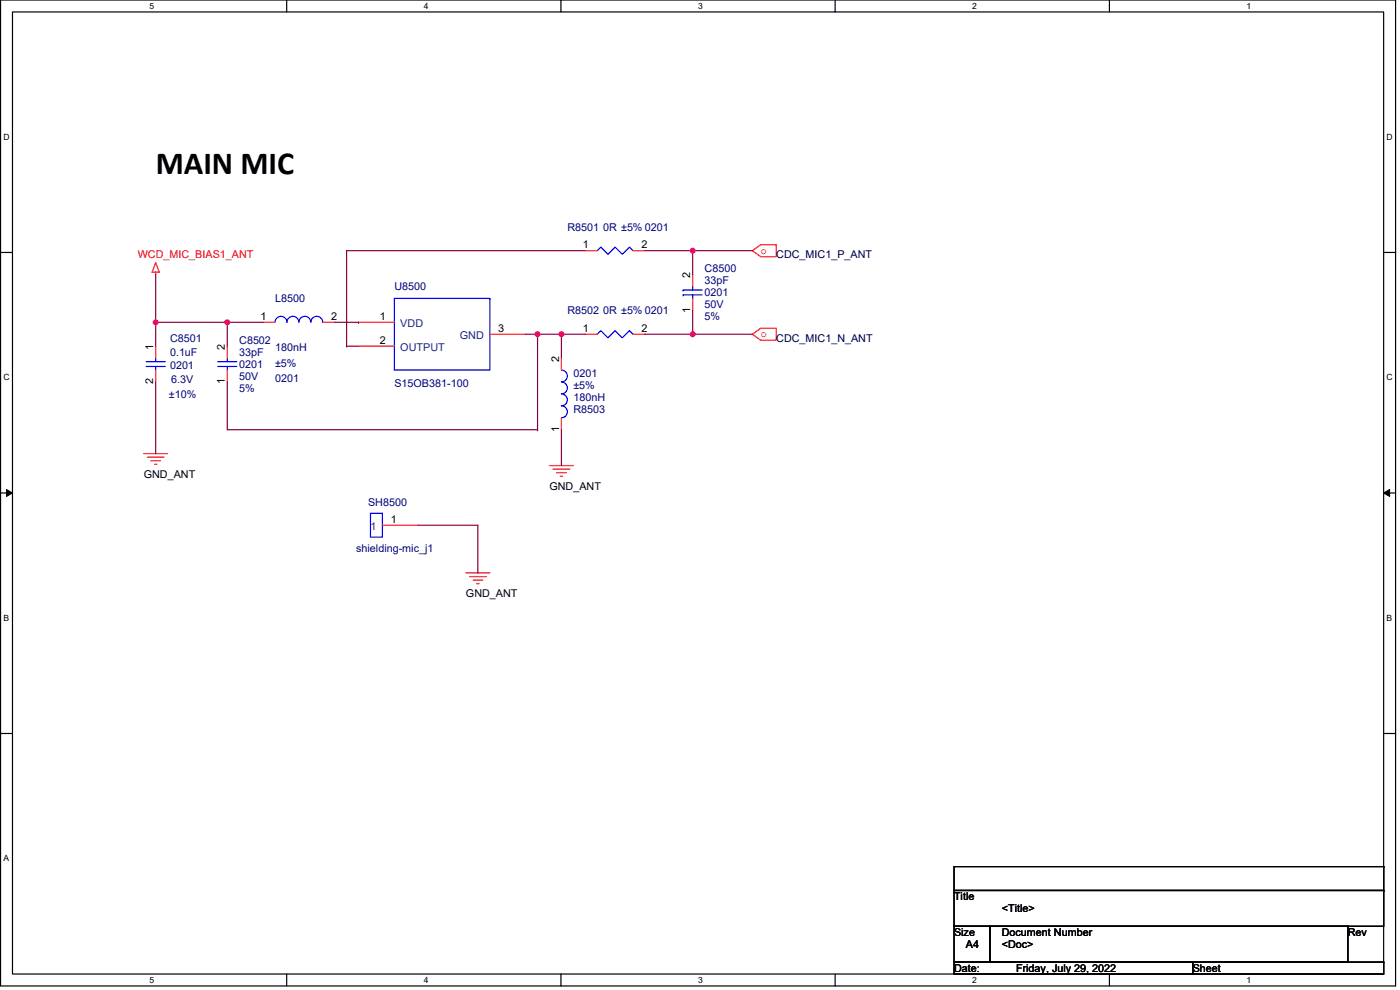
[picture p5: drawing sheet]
<svg xmlns="http://www.w3.org/2000/svg" width="420mm" height="297mm" viewBox="0 0 420 297" stroke-linecap="round" stroke-linejoin="round" font-family="sans-serif">
<path d="M.2 0h418.6v295.8h-418.6zM3.7 3.6h411.6v288.6h-411.6z" fill="none" stroke="#000" stroke-width=".36"/>
<g fill="#fff">
<path d="M44.9 .4h1.4v2.8h-1.4z"/>
<path d="M44.9 292.6h1.4v2.9h-1.4z"/>
</g>
<path d="M86 0v3.6M86 292.2v3.6" fill="none" stroke="#000" stroke-width=".36"/>
<g fill="#fff">
<path d="M127.2 .4h1.4v2.8h-1.4z"/>
<path d="M127.2 292.6h1.4v2.9h-1.4z"/>
</g>
<path d="M168.3 0v3.6M168.3 292.2v3.6" fill="none" stroke="#000" stroke-width=".36"/>
<g fill="#fff">
<path d="M209.5 .4h1.4v2.8h-1.4z"/>
<path d="M209.5 292.6h1.4v2.9h-1.4z"/>
</g>
<path d="M250.6 0v3.6M250.6 292.2v3.6" fill="none" stroke="#000" stroke-width=".36"/>
<g fill="#fff">
<path d="M291.8 .4h1.4v2.8h-1.4z"/>
<path d="M291.8 292.6h1.4v2.9h-1.4z"/>
</g>
<path d="M332.9 0v3.6M332.9 292.2v3.6" fill="none" stroke="#000" stroke-width=".36"/>
<g fill="#fff">
<path d="M374.1 .4h1.4v2.8h-1.4z"/>
<path d="M374.1 292.6h1.4v2.9h-1.4z"/>
<path d="M1.1 39.7h1.8v2.8h-1.8z"/>
<path d="M416.1 39.7h1.9v2.8h-1.9z"/>
<path d="M1.1 111.8h1.8v2.9h-1.8z"/>
<path d="M416.1 111.8h1.9v2.9h-1.9z"/>
</g>
<path d="M.2 75.7h3.5M415.3 75.7h3.5" fill="none" stroke="#000" stroke-width=".36"/>
<g fill="#fff">
<path d="M1.1 184h1.7v2.9h-1.7z"/>
<path d="M416.1 184h1.8v2.9h-1.8z"/>
</g>
<path d="M.2 147.9h3.5M415.3 147.9h3.5" fill="none" stroke="#000" stroke-width=".36"/>
<path d="M2 146.9l1.7 1-1.7 1zM415.3 147.9l1.7-1v2z" fill="#000" stroke="#000" stroke-width=".3"/>
<path d="M1.1 256.2h1.7v2.8h-1.7z" fill="#fff"/>
<g fill="none" stroke="#000" stroke-width=".36">
<path d="M.2 220.1h3.5M415.3 220.1h3.5M286.3 260h129v7.2h-129zM286.3 267.2h129v10.7h-129zM286.3 277.9h10.8v10.8h-10.8zM297.1 277.9h.1M297.1 277.9h107.4v10.8h-107.4zM404.5 277.9h.1M415.3 260h.1M415.3 267.2h.1M286.3 288.7h71.6v3.5h-71.6zM357.9 288.7h.1"/>
<path d="M357.9 288.7h57.4v3.5h-57.4zM415.3 288.7h.1"/>
</g>
<g fill="none" stroke="#f00" stroke-width=".36">
<path d="M46.7 78.8l1.1 2.9h-2.2zM225.8 75.2l2.5-1.8h4.7v3.6h-4.7zM46.7 81.7v.7M225.8 100.3l2.5-1.8h4.7v3.6h-4.7zM43.1 136.1h7.2M44.2 137.2h5M45.3 138.2h2.9M46.4 139.3h.7M164.9 139.7h7.2M166 140.8h5M167.1 141.8h2.8M168.1 142.9h.7"/>
<path d="M139.8 171.9h7.2M140.9 173h5M142 174.1h2.9M143.1 175.1h.7"/>
</g>
<path d="M205 88.5h5.7" fill="none" stroke="#00f" stroke-width=".36"/>
<circle cx="205" cy="88.5" r=".18" fill="#00f"/>
<path d="M205 87h5.7" fill="none" stroke="#00f" stroke-width=".36"/>
<circle cx="205" cy="87" r=".18" fill="#00f"/>
<g fill="none" stroke="#00f" stroke-width=".36">
<path d="M179.2 75.2l1.1-1.1 2.2 2.2 2.1-2.2 2.2 2.2 2.1-2.2 1.1 1.1M82.5 96.7a1.79 1.79 0 0 1 1.8-1.8 1.79 1.79 0 0 1 1.8 1.8 1.79 1.79 0 0 1 1.8-1.8 1.79 1.79 0 0 1 1.8 1.8M89.7 96.7a1.79 1.79 0 0 1 1.8-1.8 1.79 1.79 0 0 1 1.8 1.8 1.79 1.79 0 0 1 1.8-1.8 1.79 1.79 0 0 1 1.8 1.8M118.4 89.5h28.6v21.5h-28.6zM147 89.5h.1M207.9 88.5v1M207.9 86v1M43.9 108.5h5.7M43.9 110h5.7M46.7 107.4v1.1M46.7 110v1M65.3 110h5.8"/>
<path d="M65.3 108.5h5.8M68.2 110v1M68.2 107.4v1.1M168.5 114.6a1.79 1.79 0 0 1 1.8 1.8 1.79 1.79 0 0 1-1.8 1.8 1.79 1.79 0 0 1 1.8 1.8 1.79 1.79 0 0 1-1.8 1.8 1.79 1.79 0 0 1 1.8 1.8 1.79 1.79 0 0 1-1.8 1.7M168.5 111a1.79 1.79 0 0 1 1.8 1.8 1.79 1.79 0 0 1-1.8 1.8M179.2 100.3l1.1-1.1 2.2 2.2 2.1-2.2 2.2 2.2 2.1-2.2 1.1 1.1M111.2 154h3.6v7.2h-3.6zM114.8 154h.1"/>
</g>
<g fill="none" stroke="#f00" stroke-width=".36">
<path d="M175.7 75.2h3.5M190 75.2h3.6M79 96.7h3.5M96.9 96.7h3.5M107.6 96.7h10.8M207.9 89.5v3.6M207.9 82.4v3.6M46.7 103.9v3.5M46.7 111v3.6M68.2 111v3.6M68.2 103.9v3.5M107.6 103.9h10.8"/>
<path d="M147 100.3h10.7M168.5 107.4v3.6M175.7 100.3h3.5M190 100.3h3.6M168.5 125.4v3.5M114.8 157.6h10.7"/>
</g>
<path d="M104 75.2h71.7" fill="none" stroke="#800040" stroke-width=".36"/>
<circle cx="104" cy="75.2" r=".18" fill="#800040"/>
<path d="M104 75.2v28.7M193.6 75.2h32.2" fill="none" stroke="#800040" stroke-width=".36"/>
<circle cx="207.9" cy="75.2" r=".18" fill="#800040"/>
<g fill="#f0f" stroke="#f0f" stroke-width=".36">
<circle cx="207.9" cy="75.2" r=".71"/>
<circle cx="68.2" cy="96.7" r=".71"/>
<circle cx="46.7" cy="96.7" r=".71"/>
</g>
<path d="M207.9 75.2v7.2M46.7 82.4v14.3M46.7 96.7v7.2M46.7 96.7h21.5M68.2 96.7h10.8M68.2 96.7v7.2M100.4 96.7h7.2M207.9 93.1v7.2" fill="none" stroke="#800040" stroke-width=".36"/>
<circle cx="107.6" cy="96.7" r=".18" fill="#800040"/>
<path d="M157.7 100.3h3.6M161.3 100.3v28.6M161.3 100.3h7.2M168.5 100.3v7.1M168.5 100.3h7.2M193.6 100.3h32.2" fill="none" stroke="#800040" stroke-width=".36"/>
<g fill="#f0f" stroke="#f0f" stroke-width=".36">
<circle cx="161.3" cy="100.3" r=".71"/>
<circle cx="168.5" cy="100.3" r=".71"/>
</g>
<circle cx="207.9" cy="100.3" r=".18" fill="#800040"/>
<circle cx="207.9" cy="100.3" r=".71" fill="#f0f" stroke="#f0f" stroke-width=".36"/>
<path d="M104 103.9h3.6" fill="none" stroke="#800040" stroke-width=".36"/>
<circle cx="104" cy="103.9" r=".18" fill="#800040"/>
<path d="M46.7 114.6v21.5M68.2 114.6v14.3h93.1" fill="none" stroke="#800040" stroke-width=".36"/>
<circle cx="161.3" cy="128.9" r=".18" fill="#800040"/>
<path d="M168.5 128.9v10.8M125.5 157.6h17.9v14.3" fill="none" stroke="#800040" stroke-width=".36"/>
<g fill="#f0f" stroke="#f0f" stroke-width=".36">
<circle cx="207.9" cy="75.2" r=".71"/>
<circle cx="68.2" cy="96.7" r=".71"/>
<circle cx="46.7" cy="96.7" r=".71"/>
<circle cx="161.3" cy="100.3" r=".71"/>
<circle cx="168.5" cy="100.3" r=".71"/>
<circle cx="207.9" cy="100.3" r=".71"/>
</g>
<text font-size="9.7" x="46.7" y="52.2">MAIN MIC</text>
<g font-size="3.2" fill="#000080">
<text x="170.3" y="69.2">R8501 0R ±5% 0201</text>
<text x="211.5" y="81.7">C8500</text>
<text x="118.4" y="87.1">U8500</text>
<text x="211.5" y="85.3">33pF</text>
<text x="211.5" y="88.9">0201</text>
<text x="82.5" y="90.7">L8500</text>
<text x="170.3" y="94.2">R8502 0R ±5% 0201</text>
<text x="211.5" y="92.5">50V</text>
<text x="211.5" y="96">5%</text>
<text x="51" y="102.5">C8501</text>
<text x="51" y="106.8">0.1uF</text>
<text x="71.8" y="103.2">C8502</text>
<text x="71.8" y="106.8">33pF</text>
<text x="82.5" y="105.3">180nH</text>
<text x="51" y="110.7">0201</text>
<text x="71.8" y="110.4">0201</text>
<text x="71.8" y="113.9">50V</text>
<text x="82.5" y="110">±5%</text>
<text x="172.1" y="113.2">0201</text>
<text x="50.7" y="119.3">±10%</text>
<text x="51.4" y="115">6.3V</text>
<text x="71.8" y="117.5">5%</text>
<text x="82.5" y="114.7">0201</text>
<text x="118.4" y="116.1">S15OB381-100</text>
<text x="172.1" y="116.8">±5%</text>
<text x="172.1" y="124">R8503</text>
<text x="172.1" y="120.4">180nH</text>
<text x="110.5" y="151.9">SH8500</text>
<text x="106.9" y="165.5">shielding-mic_j1</text>
</g>
<g font-size="3.2" fill="#f00">
<text x="41.4" y="77.4">WCD_MIC_BIAS1_ANT</text>
<text x="228.3" y="76.1">o</text>
<text x="228.3" y="101.2">o</text>
</g>
<g font-size="3.2">
<text x="174.9" y="74.5">1</text>
<text x="192.5" y="74.5">2</text>
<text x="207.2" y="83.5" transform="rotate(-90 207.2 83.5)">2</text>
<text x="78.2" y="96">1</text>
<text x="99.4" y="96">2</text>
<text x="114" y="96">1</text>
<text x="207.2" y="93.9" transform="rotate(-90 207.2 93.9)">1</text>
<text x="149.5" y="99.6">3</text>
<text x="174.9" y="99.6">1</text>
<text x="192.5" y="99.6">2</text>
<text x="46" y="104.9" transform="rotate(-90 46 104.9)">1</text>
<text x="67.5" y="104.9" transform="rotate(-90 67.5 104.9)">2</text>
<text x="114" y="103.1">2</text>
<text x="167.8" y="108.5" transform="rotate(-90 167.8 108.5)">2</text>
<text x="46" y="115.3" transform="rotate(-90 46 115.3)">2</text>
<text x="67.5" y="115.3" transform="rotate(-90 67.5 115.3)">1</text>
<text x="167.8" y="129.7" transform="rotate(-90 167.8 129.7)">1</text>
<text x="43.1" y="143.3">GND_ANT</text>
<text x="164.9" y="146.9">GND_ANT</text>
<text x="117.3" y="156.9">1</text>
<text x="139.8" y="179.1">GND_ANT</text>
<text x="286.3" y="270.1">Title</text>
<text x="300.6" y="273.7">&lt;Title&gt;</text>
<text x="286.3" y="280.8">Size</text>
<text x="300.6" y="280.8">Document Number</text>
<text x="404.5" y="280.8">Rev</text>
<text x="289.9" y="284.4">A4</text>
<text x="300.6" y="284.4">&lt;Doc&gt;</text>
<text x="286.3" y="291.6">Date:</text>
<text x="304.9" y="291.6">Friday, July 29, 2022</text>
<text x="357.9" y="291.6">Sheet</text>
</g>
<g font-size="3.2" fill="#000040">
<text x="233" y="77.4">CDC_MIC1_P_ANT</text>
<text x="233" y="102.5">CDC_MIC1_N_ANT</text>
</g>
<g font-size="3.2" fill="#004080">
<text x="120.1" y="98.2">VDD</text>
<text x="138" y="101.7">GND</text>
<text x="120.1" y="105.3">OUTPUT</text>
<text x="111.2" y="159">1</text>
</g>
<g font-size="2.6">
<text x="44.9" y="2.7">5</text>
<text x="127.2" y="2.7">4</text>
<text x="209.5" y="2.7">3</text>
<text x="291.8" y="2.7">2</text>
<text x="374.1" y="2.7">1</text>
<text x="1.1" y="42">D</text>
<text x="416.1" y="42">D</text>
<text x="1.1" y="114.1">C</text>
<text x="416.1" y="114.1">C</text>
<text x="1.1" y="186.3">B</text>
<text x="416.1" y="186.3">B</text>
<text x="1.1" y="258.5">A</text>
<text x="44.9" y="294.9">5</text>
<text x="127.2" y="294.9">4</text>
<text x="209.5" y="294.9">3</text>
<text x="291.8" y="294.9">2</text>
<text x="374.1" y="294.9">1</text>
</g>
</svg>
